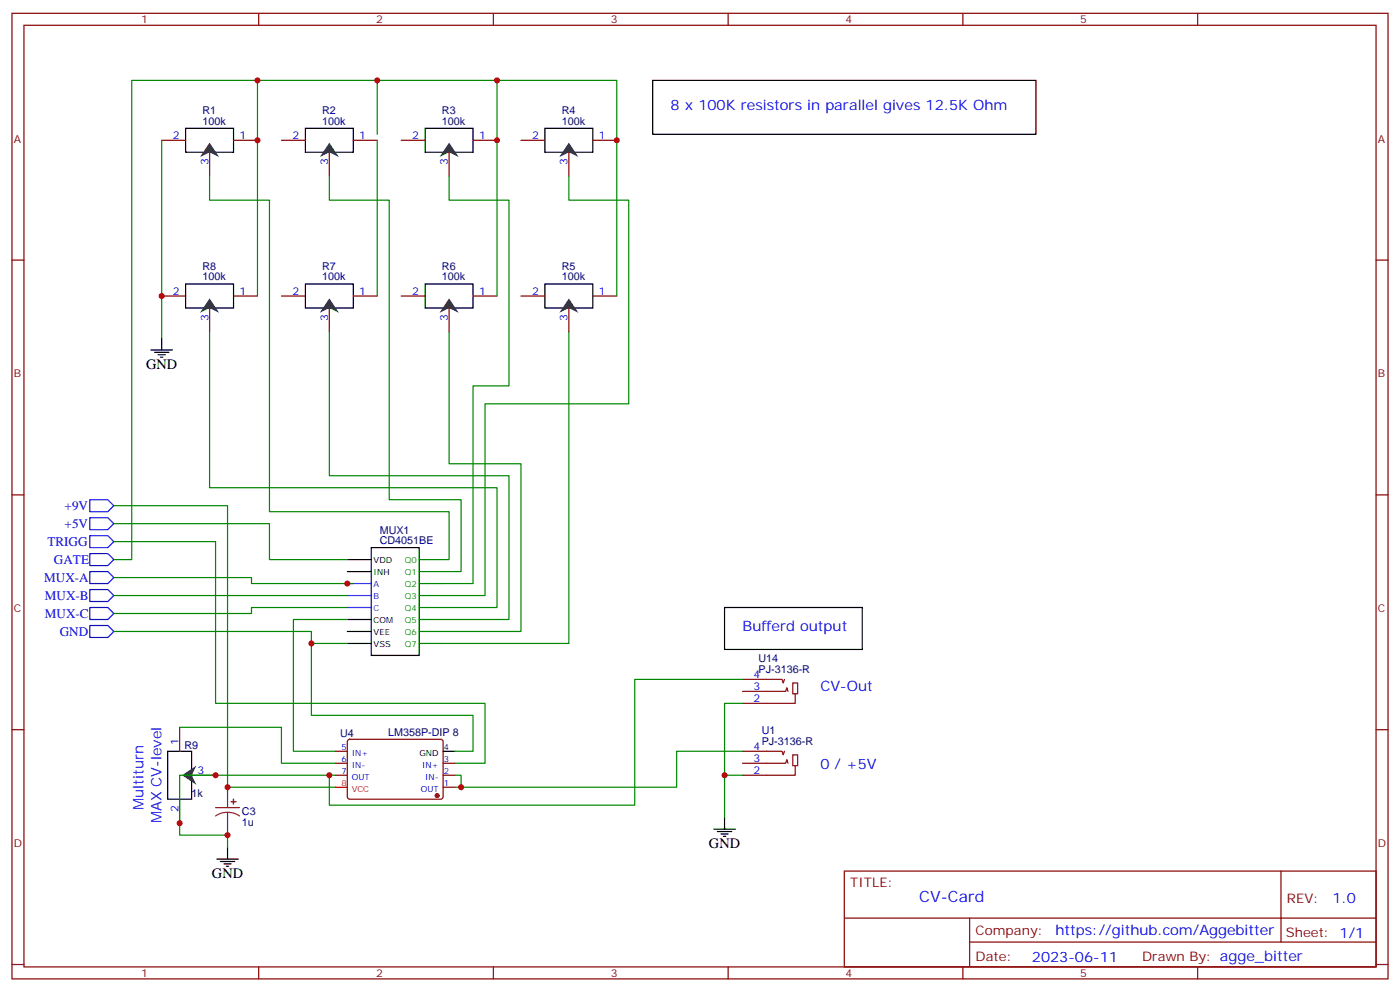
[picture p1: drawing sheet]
<svg xmlns="http://www.w3.org/2000/svg" width="412mm" height="292mm" viewBox="0 0 412 292" stroke-linecap="round" stroke-linejoin="round" font-family="sans-serif">
<g fill="none" stroke="#870000" stroke-width=".35">
<path d="M3.5 3.9h405.4v284.4h-405.4zM7.1 7.4h398.2v277.3h-398.2zM76.2 3.9v3.5M145.3 3.9v3.5M214.5 3.9v3.5M283.6 3.9v3.5M352.8 3.9v3.5M3.5 76.6h3.6M405.3 76.6h3.6M3.5 145.7h3.6M405.3 145.7h3.6M3.5 214.9h3.6"/>
<path d="M405.3 214.9h3.6M248.7 256.5h156.6v28.2h-156.6zM377.3 256.5v20.9M248.7 270.4h156.5M285.6 277.4h119.6M285.6 270.4v14.1M3.5 284h3.6M76.2 284.7v3.6M145.3 284.7v3.6M214.5 284.7v3.6M283.6 284.7v3.6M352.8 284.7v3.6"/>
<path d="M405.3 284h3.6"/>
</g>
<path d="M54.7 37.8h14.1v7h-14.1zM102.3 164.8h7.1M102.3 168.3h7.1M109.4 161.3h14.1v31.7h-14.1zM102.3 189.5h7.1M102.3 185.9h7.1M102.3 182.4h7.1" fill="none" stroke="#000" stroke-width=".35"/>
<path d="M102.3 171.8h7.1M102.3 175.4h7.1M102.3 178.9h7.1" fill="none" stroke="#30f" stroke-width=".35"/>
<path d="M123.5 164.8h7M123.5 168.3h7M123.5 171.8h7M123.5 175.4h7M123.5 178.9h7M123.5 182.4h7M123.5 185.9h7M123.5 189.5h7" fill="none" stroke="#060" stroke-width=".35"/>
<path d="M61.7 42l2.9 4.2-2.9-1.4-2.8 1.4z" fill="#333"/>
<path d="M47.6 41.3h7.1M61.7 44.8v7.1M68.8 41.3h7" fill="none" stroke="#870000" stroke-width=".35"/>
<path d="M90 37.8h14.1v7h-14.1z" fill="none" stroke="#000" stroke-width=".35"/>
<path d="M97 42l2.8 4.2-2.8-1.4-2.8 1.4z" fill="#333"/>
<path d="M82.9 41.3h7.1M97 44.8v7.1M104.1 41.3h7" fill="none" stroke="#870000" stroke-width=".35"/>
<path d="M125.2 37.8h14.1v7h-14.1z" fill="none" stroke="#000" stroke-width=".35"/>
<path d="M132.3 42l2.8 4.2-2.8-1.4-2.8 1.4z" fill="#333"/>
<path d="M118.2 41.3h7M132.3 44.8v7.1M139.3 41.3h7.1" fill="none" stroke="#870000" stroke-width=".35"/>
<path d="M160.5 37.8h14.1v7h-14.1z" fill="none" stroke="#000" stroke-width=".35"/>
<path d="M167.6 42l2.8 4.2-2.8-1.4-2.9 1.4z" fill="#333"/>
<path d="M153.5 41.3h7M167.6 44.8v7.1M174.6 41.3h7.1" fill="none" stroke="#870000" stroke-width=".35"/>
<path d="M160.5 83.6h14.1v7.1h-14.1z" fill="none" stroke="#000" stroke-width=".35"/>
<path d="M167.6 87.9l2.8 4.2-2.8-1.4-2.9 1.4z" fill="#333"/>
<path d="M153.5 87.2h7M167.6 90.7v7.1M174.6 87.2h7.1" fill="none" stroke="#870000" stroke-width=".35"/>
<path d="M125.2 83.6h14.1v7.1h-14.1z" fill="none" stroke="#000" stroke-width=".35"/>
<path d="M132.3 87.9l2.8 4.2-2.8-1.4-2.8 1.4z" fill="#333"/>
<path d="M118.2 87.2h7M132.3 90.7v7.1M139.3 87.2h7.1" fill="none" stroke="#870000" stroke-width=".35"/>
<path d="M90 83.6h14.1v7.1h-14.1z" fill="none" stroke="#000" stroke-width=".35"/>
<path d="M97 87.9l2.8 4.2-2.8-1.4-2.8 1.4z" fill="#333"/>
<path d="M82.9 87.2h7.1M97 90.7v7.1M104.1 87.2h7" fill="none" stroke="#870000" stroke-width=".35"/>
<path d="M54.7 83.6h14.1v7.1h-14.1z" fill="none" stroke="#000" stroke-width=".35"/>
<path d="M61.7 87.9l2.9 4.2-2.9-1.4-2.8 1.4z" fill="#333"/>
<g fill="none" stroke="#870000" stroke-width=".35">
<path d="M47.6 87.2h7.1M61.7 90.7v7.1M68.8 87.2h7M102.5 217.9l.5-.2 27.1 .1 .4 .6v16.5l-.7 .4h-27.1l-.4-.7v-16.2zM218.7 200.1h11.7l.3 1 .4-1M218.7 203.6h12.7l.4-1.1 .3 1.1M233.5 201.1h1.4v3.2h-1.4zM234.2 204.3v2.8h-15.5M98.8 228.3h3.5M98.8 224.8h3.5M98.8 221.2h3.5M130.5 231.8h3.6"/>
<path d="M130.5 228.3h3.6M130.5 224.8h3.6M218.7 221.2h11.7l.3 1.1 .4-1.1M218.7 224.8h12.7l.4-1.1 .3 1.1M233.5 222.3h1.4v3.2h-1.4zM234.2 225.5v2.8h-15.5"/>
</g>
<g fill="none" stroke="#000" stroke-width=".35">
<path d="M192.3 23.7h112.9v15.8h-112.9zM47.6 99.5v3.5M44.4 103h6.4M45.5 103.8h4.2M46.6 104.5h2.1M47.3 105.2h.7M213.4 178.9h40.6v12.3h-40.6zM49.4 221.2h7v14.1h-7zM130.5 221.2h3.6M63.9 253h6.3M64.9 253.7h4.2M66 254.4h2.1"/>
<path d="M66.7 255.1h.7M67 249.4v3.6M210.3 244.2h6.3M211.3 244.9h4.2M212.4 245.6h2.1M213.1 246.3h.7M213.4 240.6v3.6"/>
</g>
<path d="M26.5 147.1h5.2l1.8 1.8-1.8 1.8h-5.2zM26.5 152.4h5.2l1.8 1.8-1.8 1.8h-5.2zM26.5 157.7h5.2l1.8 1.8-1.8 1.8h-5.2zM26.5 163h5.2l1.8 1.8-1.8 1.7h-5.2zM26.5 178.9h5.2l1.8 1.8-1.8 1.7h-5.2zM26.5 173.6h5.2l1.8 1.8-1.8 1.7h-5.2zM26.5 168.3h5.2l1.8 1.8-1.8 1.7h-5.2zM26.5 184.2h5.2l1.8 1.7-1.8 1.8h-5.2z" fill="none" stroke="#00f" stroke-width=".35"/>
<g fill="none" stroke="#008700" stroke-width=".35">
<path d="M75.8 23.7h35.3v15.8M111.1 23.7h35.3v63.5M146.4 23.7h35.3v63.5M47.6 41.3v58.2M61.7 51.9v7h17.7v91.8h52.9v14.1h-1.8M97 51.9v7h17.7v88.2h21.1v21.2h-5.3M111.1 41.3v45.9M132.3 51.9v7h17.6v54.7h-10.6v58.2h-8.8M167.6 51.9v7h17.6v60h-42.3v56.5h-12.4M61.7 97.8v45.8h84.7v35.3h-15.9M75.8 87.2v-63.5h-37v141.1h-5.3M97 97.8v42.3h52.9v42.3h-19.4"/>
<path d="M132.3 97.8v38.8h21.2v49.3h-23M167.6 97.8v91.7h-37.1M33.5 154.2h45.9v10.6h22.9M33.5 148.9h33.5v82.9h31.8M33.5 159.5h30v47.6h79.4v17.7h-8.8M33.5 170.1h40.6v1.7h30M33.5 175.4h68.8M102.3 178.9h-28.2v1.8h-40.6M33.5 185.9h58.2v3.6h10.6M91.7 189.5v21.1h47.6v10.6h-5.2M102.3 182.4h-15.9v38.8h12.4M218.7 200.1h-31.7v37h-90v-8.8"/>
<path d="M218.7 207.1h-5.3v33.5M134.1 228.3h1.7v3.5h-1.7M213.4 228.3h5.3M218.7 221.2h-19.4v10.6h-63.5M52.9 242.4v3.5h14.1v3.5"/>
</g>
<circle cx="128.8" cy="234.3" r=".53" fill="#870000" stroke="#870000" stroke-width=".35"/>
<path d="M98.8 231.8h3.5" fill="none" stroke="#f00" stroke-width=".35"/>
<path d="M63.5 237.8h7.1M67 239.2l-1.8 .3-1.7 .8M67 239.2l1.9 .3 1.7 .8M67 231.8v6M67 239.2v6.7" fill="none" stroke="#8c2424" stroke-width=".35"/>
<g fill="#8c2424" stroke="#8c2424" stroke-width=".35">
<path d="M68.1 236l1.4 .1z"/>
<path d="M68.8 235.3v1.4z"/>
</g>
<path d="M53.6 228.3l4.3-2.8-1.5 2.8 1.5 2.8z" fill="#333"/>
<path d="M52.9 214.2v7M52.9 235.3v7.1M56.4 228.3h7.1" fill="none" stroke="#870000" stroke-width=".35"/>
<path d="M52.9 214.2h30v10.6h15.9M98.8 228.3h-45.9v14.1" fill="none" stroke="#008700" stroke-width=".35"/>
<g fill="#c00">
<circle cx="47.6" cy="87.2" r=".88"/>
<circle cx="75.8" cy="41.3" r=".88"/>
<circle cx="75.8" cy="23.7" r=".88"/>
<circle cx="111.1" cy="23.7" r=".88"/>
<circle cx="146.4" cy="41.3" r=".88"/>
<circle cx="146.4" cy="23.7" r=".88"/>
<circle cx="181.7" cy="41.3" r=".88"/>
<circle cx="102.3" cy="171.8" r=".88"/>
<circle cx="91.7" cy="189.5" r=".88"/>
<circle cx="135.8" cy="231.8" r=".88"/>
<circle cx="67" cy="231.8" r=".88"/>
<circle cx="213.4" cy="228.3" r=".88"/>
<circle cx="97" cy="228.3" r=".88"/>
<circle cx="63.5" cy="228.3" r=".88"/>
<circle cx="52.9" cy="242.4" r=".88"/>
<circle cx="67" cy="245.9" r=".88"/>
</g>
<text font-size="4.6" fill="#00f" x="270.8" y="265.5">CV-Card</text>
<g font-size="4.2" fill="#00f">
<text x="197.6" y="32.5">8 x 100K resistors in parallel gives 12.5K Ohm</text>
<text x="218.7" y="185.9">Bufferd output</text>
<text x="241.7" y="203.6">CV-Out</text>
<text x="241.7" y="226.5">0 / +5V</text>
<text x="42.3" y="238.4" transform="rotate(-90 42.3 238.4)">Multiturn</text>
<text x="47.6" y="242.5" transform="rotate(-90 47.6 242.5)">MAX CV-level</text>
<text x="392.5" y="265.8">1.0</text>
<text x="310.9" y="275.3">https://github.com/Aggebitter</text>
<text x="304" y="283.1">2023-06-11</text>
</g>
<g font-size="4.2">
<text x="43" y="108.7">GND</text>
<text x="208.8" y="249.8">GND</text>
<text x="62.4" y="258.6">GND</text>
</g>
<g font-size="3.9" fill="#00f">
<text x="19" y="150.2">+9V</text>
<text x="19" y="155.5">+5V</text>
<text x="14" y="160.8">TRIGG</text>
<text x="15.9" y="166.1">GATE</text>
<text x="13" y="171.3">MUX-A</text>
<text x="13.2" y="176.6">MUX-B</text>
<text x="13.2" y="181.9">MUX-C</text>
<text x="17.6" y="187.2">GND</text>
</g>
<g font-size="3.9" fill="#800">
<text x="250.5" y="261.1">TITLE:</text>
<text x="379.1" y="265.8">REV:</text>
<text x="287.4" y="275.3">Company:</text>
<text x="378.7" y="275.9">Sheet: 1/1</text>
<text x="287.4" y="283">Date:</text>
<text x="336.4" y="283.1">Drawn By: agge_bitter</text>
</g>
<g font-size="3.2" fill="#800">
<text x="41.6" y="6.9">1</text>
<text x="110.8" y="6.9">2</text>
<text x="179.9" y="6.9">3</text>
<text x="249.1" y="6.9">4</text>
<text x="318.2" y="6.9">5</text>
<text x="4.1" y="42">A</text>
<text x="405.9" y="42">A</text>
<text x="4.1" y="111.2">B</text>
<text x="405.9" y="111.2">B</text>
<text x="4.1" y="180.3">C</text>
<text x="405.9" y="180.3">C</text>
<text x="4.1" y="249.4">D</text>
<text x="405.9" y="249.4">D</text>
<text x="41.6" y="287.7">1</text>
<text x="110.8" y="287.7">2</text>
<text x="179.9" y="287.7">3</text>
<text x="249.1" y="287.7">4</text>
<text x="318.2" y="287.7">5</text>
</g>
<g font-size="3.2" fill="#000080">
<text x="59.6" y="33.5">R1</text>
<text x="94.9" y="33.5">R2</text>
<text x="130.2" y="33.5">R3</text>
<text x="165.5" y="33.5">R4</text>
<text x="59.6" y="36.7">100k</text>
<text x="94.9" y="36.7">100k</text>
<text x="130.2" y="36.7">100k</text>
<text x="165.5" y="36.7">100k</text>
<text x="59.6" y="82.6">100k</text>
<text x="59.6" y="79.4">R8</text>
<text x="94.9" y="82.6">100k</text>
<text x="94.9" y="79.4">R7</text>
<text x="130.2" y="82.6">100k</text>
<text x="130.2" y="79.4">R6</text>
<text x="165.5" y="82.6">100k</text>
<text x="165.5" y="79.4">R5</text>
<text x="111.8" y="160.2">CD4051BE</text>
<text x="111.9" y="157.2">MUX1</text>
<text x="223.4" y="195.1">U14</text>
<text x="223.4" y="198.3">PJ-3136-R</text>
<text x="54.3" y="220.6">R9</text>
<text x="100.2" y="217.1">U4</text>
<text x="114.3" y="216.6">LM358P-DIP 8</text>
<text x="224.4" y="219.5">PJ-3136-R</text>
<text x="224.4" y="216.2">U1</text>
<text x="56.4" y="234.7">1k</text>
<text x="71.3" y="243.2">1u</text>
<text x="71.3" y="240.1">C3</text>
</g>
<g font-size="3.2" fill="#00f">
<text x="50.9" y="41">2</text>
<text x="70.6" y="41">1</text>
<text x="86.2" y="41">2</text>
<text x="105.8" y="41">1</text>
<text x="121.5" y="41">2</text>
<text x="141.1" y="41">1</text>
<text x="156.7" y="41">2</text>
<text x="176.4" y="41">1</text>
<text x="61.4" y="48.6" transform="rotate(-90 61.4 48.6)">3</text>
<text x="96.7" y="48.6" transform="rotate(-90 96.7 48.6)">3</text>
<text x="131.9" y="48.6" transform="rotate(-90 131.9 48.6)">3</text>
<text x="167.2" y="48.6" transform="rotate(-90 167.2 48.6)">3</text>
<text x="50.9" y="86.8">2</text>
<text x="70.6" y="86.8">1</text>
<text x="86.2" y="86.8">2</text>
<text x="105.8" y="86.8">1</text>
<text x="121.5" y="86.8">2</text>
<text x="141.1" y="86.8">1</text>
<text x="156.7" y="86.8">2</text>
<text x="176.4" y="86.8">1</text>
<text x="61.4" y="94.5" transform="rotate(-90 61.4 94.5)">3</text>
<text x="96.7" y="94.5" transform="rotate(-90 96.7 94.5)">3</text>
<text x="131.9" y="94.5" transform="rotate(-90 131.9 94.5)">3</text>
<text x="167.2" y="94.5" transform="rotate(-90 167.2 94.5)">3</text>
<text x="222" y="199.7">4</text>
<text x="222" y="203.2">3</text>
<text x="222" y="206.8">2</text>
<text x="52.6" y="219.5" transform="rotate(-90 52.6 219.5)">1</text>
<text x="222" y="220.9">4</text>
<text x="58.2" y="227.9">3</text>
<text x="222" y="224.4">3</text>
<text x="222" y="227.9">2</text>
<text x="52.6" y="239.1" transform="rotate(-90 52.6 239.1)">2</text>
</g>
<g font-size="2.5">
<text x="110.1" y="165.8">VDD</text>
<text x="110.1" y="169.4">INH</text>
<text x="110.1" y="183.5">COM</text>
<text x="110.1" y="190.5">VSS</text>
<text x="110.1" y="187">VEE</text>
<text x="130.7" y="220.9">4</text>
<text x="123.6" y="222.6">GND</text>
</g>
<g font-size="2.5" fill="#060">
<text x="119.3" y="165.8">Q0</text>
<text x="119.3" y="169.4">Q1</text>
<text x="119.3" y="172.9">Q2</text>
<text x="119.3" y="176.4">Q3</text>
<text x="119.3" y="180">Q4</text>
<text x="119.3" y="183.5">Q5</text>
<text x="119.3" y="187">Q6</text>
<text x="119.3" y="190.5">Q7</text>
</g>
<g font-size="2.5" fill="#30f">
<text x="110.1" y="172.9">A</text>
<text x="110.1" y="176.4">B</text>
<text x="110.1" y="180">C</text>
</g>
<g font-size="2.5" fill="#00f">
<text x="100.6" y="220.9">5</text>
<text x="100.6" y="224.4">6</text>
<text x="100.6" y="227.9">7</text>
<text x="103.6" y="222.6">IN+</text>
<text x="103.6" y="226.2">IN-</text>
<text x="124.3" y="226.2">IN+</text>
<text x="130.7" y="227.9">2</text>
<text x="130.7" y="224.4">3</text>
<text x="103.6" y="229.7">OUT</text>
<text x="124" y="233.2">OUT</text>
<text x="125.2" y="229.7">IN-</text>
<text x="130.7" y="231.5">1</text>
</g>
<g font-size="2.5" fill="#f00">
<text x="100.6" y="231.5">8</text>
<text x="103.6" y="233.2">VCC</text>
</g>
</svg>
